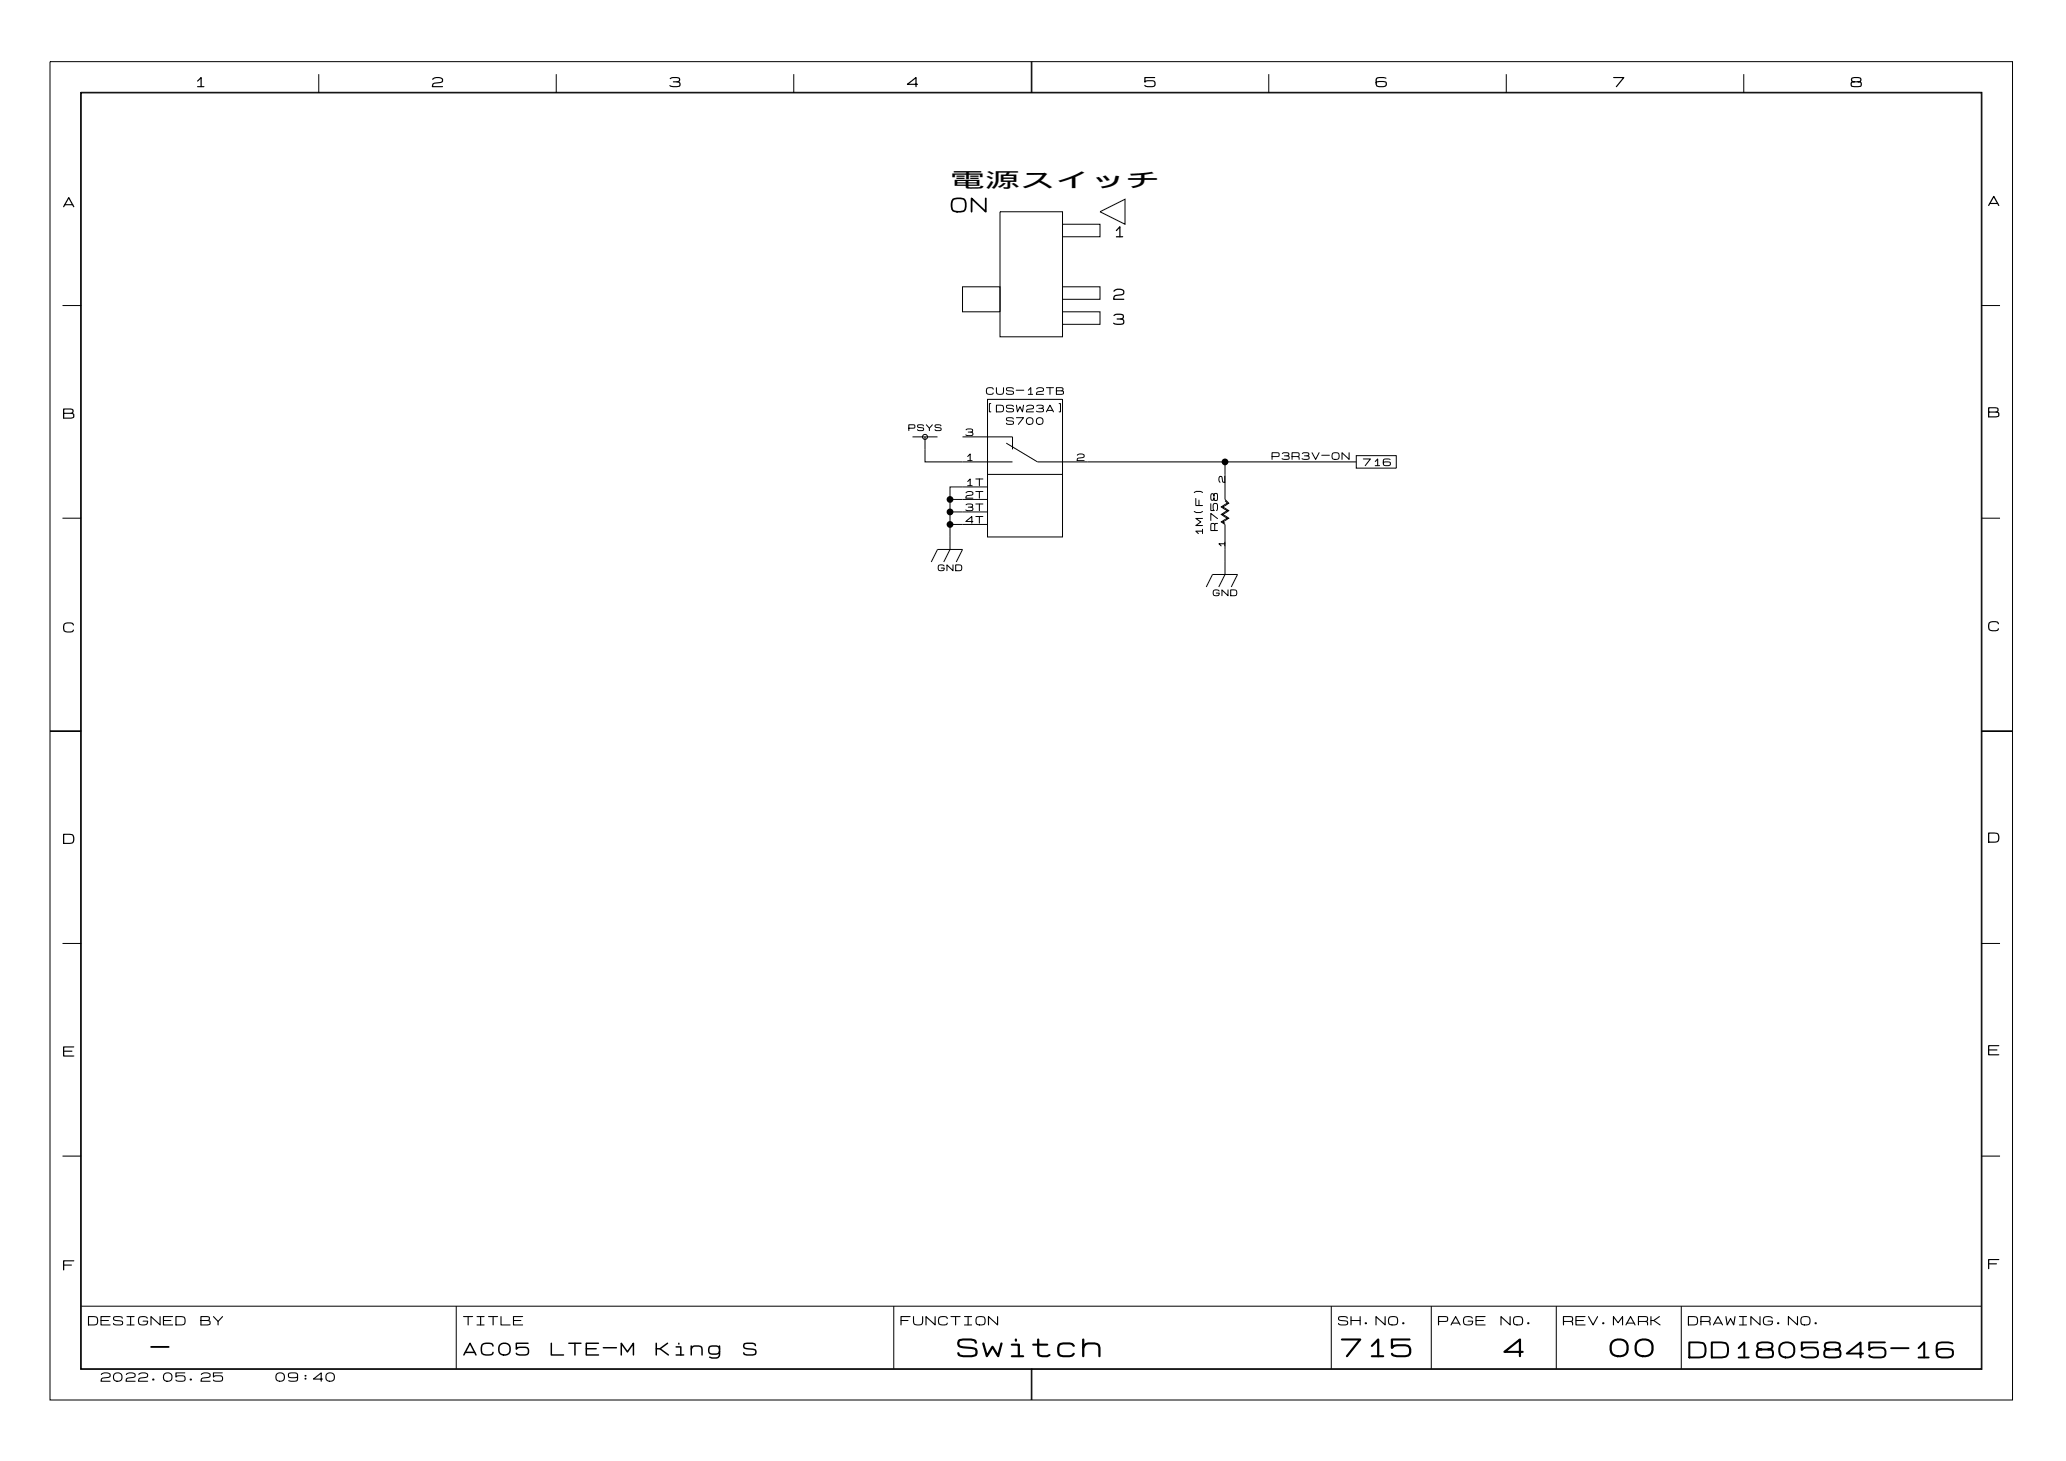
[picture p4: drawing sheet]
<svg xmlns="http://www.w3.org/2000/svg" width="420mm" height="297mm" viewBox="0 0 420 297" stroke-linecap="round" stroke-linejoin="round" font-family="sans-serif">
<g fill="none" stroke="#000" stroke-width=".2">
<path d="M10.2 12.5h398.7v271.8h-398.7zM16.4 18.7h386.3v259.4h-386.3zM16.5 18.9h386.1v259.1h-386.1zM64.8 15.1v3.8M113 15.1v3.8M161.3 15.1v3.8M209.5 12.5v6.4M209.7 12.5v6.4M257.8 15.1v3.8M306.1 15.1v3.8M354.3 15.1v3.8M195.6 58.2h7.6v5.1h-7.6z"/>
<path d="M203.2 43h12.7v25.4h-12.7zM215.9 45.5h7.6v2.6h-7.6zM215.9 58.2h7.6v2.6h-7.6zM223.5 43l5.1-2.5v5zM12.7 62.1h3.8M215.9 63.3h7.6v2.6h-7.6zM402.6 62.1h3.8M185.4 88.7h5.1M188 88.7v5.1h17.7M195.6 88.7h10.1v2.6M200.7 98.9h-7.7v12.7l-1.2 2.5M200.7 81.1h15.2v27.9h-15.2z"/>
<path d="M200.7 96.3h15.2M204.5 90l6.3 3.8h64.8M248.9 93.8v7.6l.8 .8-1.3 .7 1.3 .8-1.3 .8 1.3 .7-1.3 .8 .5 .2M275.6 92.5h8.1v2.6h-8.1zM12.7 105.2h3.8M189.2 114.1l1.3-2.5h5.1l-1.3 2.5M193 101.4h7.7M193 104h7.7M193 106.5h7.7M245.1 119.2l1.3-2.5h5.1l-1.3 2.5M248.9 101.7l.5 .5-1.2 .7 1.2 .8-1.2 .8 1.2 .7-1.2 .8 .7 .5v10.2l-1.2 2.5M402.6 105.2h3.8"/>
<path d="M10.2 148.4h6.3M10.2 148.5h6.3M402.6 148.4h6.3M402.6 148.5h6.3M12.7 191.6h3.8M402.6 191.6h3.8M12.7 234.8h3.8M402.6 234.8h3.8M16.5 265.3h386.1M92.7 265.3v12.7M181.6 265.3v12.7M209.5 278v6.3"/>
<path d="M209.7 278v6.3M270.5 265.3v12.7M290.8 265.3v12.7M316.2 265.3v12.7M341.6 265.3v12.7"/>
<circle cx="188" cy="88.7" r=".51"/>
</g>
<g fill="#000">
<circle cx="248.9" cy="93.8" r=".7"/>
<circle cx="193" cy="106.5" r=".7"/>
<circle cx="193" cy="101.4" r=".7"/>
<circle cx="193" cy="104" r=".7"/>
</g>
<g font-size="5.1">
<text x="194.3" y="276.3">Switch</text>
<text x="272.3" y="276.3">715</text>
<text x="305.3" y="276.3">4</text>
<text x="326.9" y="276.3">00</text>
</g>
<g font-size="4.6">
<text x="30.5" y="276.2">-</text>
<text x="342.9" y="276.5">DD1805845-16</text>
</g>
<g font-size="4.1">
<text x="193" y="37.9">電源スイッチ</text>
<text x="193" y="43.7">ON</text>
</g>
<g font-size="3.6">
<text x="94" y="275.8">AC05</text>
<text x="111.8" y="275.8">LTE-M</text>
<text x="133.1" y="275.8">King</text>
<text x="150.8" y="275.8">S</text>
</g>
<g font-size="3">
<text x="226.1" y="48.6">1</text>
<text x="226.1" y="61.3">2</text>
<text x="226.1" y="66.4">3</text>
</g>
<g font-size="2.8">
<text x="39.4" y="18.1">1</text>
<text x="87.6" y="18.1">2</text>
<text x="135.9" y="18.1">3</text>
<text x="184.1" y="18.1">4</text>
<text x="232.4" y="18.1">5</text>
<text x="279.4" y="18.1">6</text>
<text x="327.7" y="18.1">7</text>
<text x="375.9" y="18.1">8</text>
<text x="12.7" y="42.5">A</text>
<text x="403.9" y="42.2">A</text>
<text x="12.7" y="85.4">B</text>
<text x="403.9" y="85.1">B</text>
<text x="12.7" y="128.8">C</text>
<text x="403.9" y="128.6">C</text>
<text x="12.7" y="171.7">D</text>
<text x="403.9" y="171.5">D</text>
<text x="12.7" y="214.9">E</text>
<text x="403.9" y="214.7">E</text>
<text x="12.7" y="258.4">F</text>
<text x="403.9" y="258.1">F</text>
</g>
<g font-size="2.5">
<text x="17.8" y="269.5">DESIGNED</text>
<text x="40.6" y="269.5">BY</text>
<text x="94" y="269.5">TITLE</text>
<text x="182.9" y="269.5">FUNCTION</text>
<text x="271.8" y="269.5">SH.NO.</text>
<text x="292.1" y="269.5">PAGE</text>
<text x="304.8" y="269.5">NO.</text>
<text x="317.5" y="269.5">REV.MARK</text>
<text x="342.9" y="269.5">DRAWING.NO.</text>
<text x="20.3" y="280.9">2022.05.25</text>
<text x="55.9" y="280.9">09:40</text>
</g>
<g font-size="2">
<text x="200.3" y="84">[DSW23A]</text>
<text x="200.3" y="80.4">CUS-12TB</text>
<text x="196.1" y="88.8">3</text>
<text x="204.3" y="86.5">S700</text>
<text x="196.1" y="93.9">1</text>
<text x="218.7" y="93.9">2</text>
<text x="258.3" y="93.6">P3R3V-ON</text>
<text x="276.9" y="94.9">716</text>
<text x="196.1" y="99">1T</text>
<text x="196.1" y="101.5">2T</text>
<text x="196.1" y="104.1">3T</text>
<text x="196.1" y="106.6">4T</text>
<text x="247.7" y="107.9" transform="rotate(-90 247.7 107.9)">R758</text>
<text x="244.7" y="108.9" transform="rotate(-90 244.7 108.9)">1M(F)</text>
</g>
<g font-size="1.8">
<text x="184.5" y="87.8">PSYS</text>
<text x="249.2" y="98.1" transform="rotate(-90 249.2 98.1)">2</text>
<text x="249.2" y="111.3" transform="rotate(-90 249.2 111.3)">1</text>
<text x="190.5" y="116.2">GND</text>
<text x="246.4" y="121.3">GND</text>
</g>
</svg>
